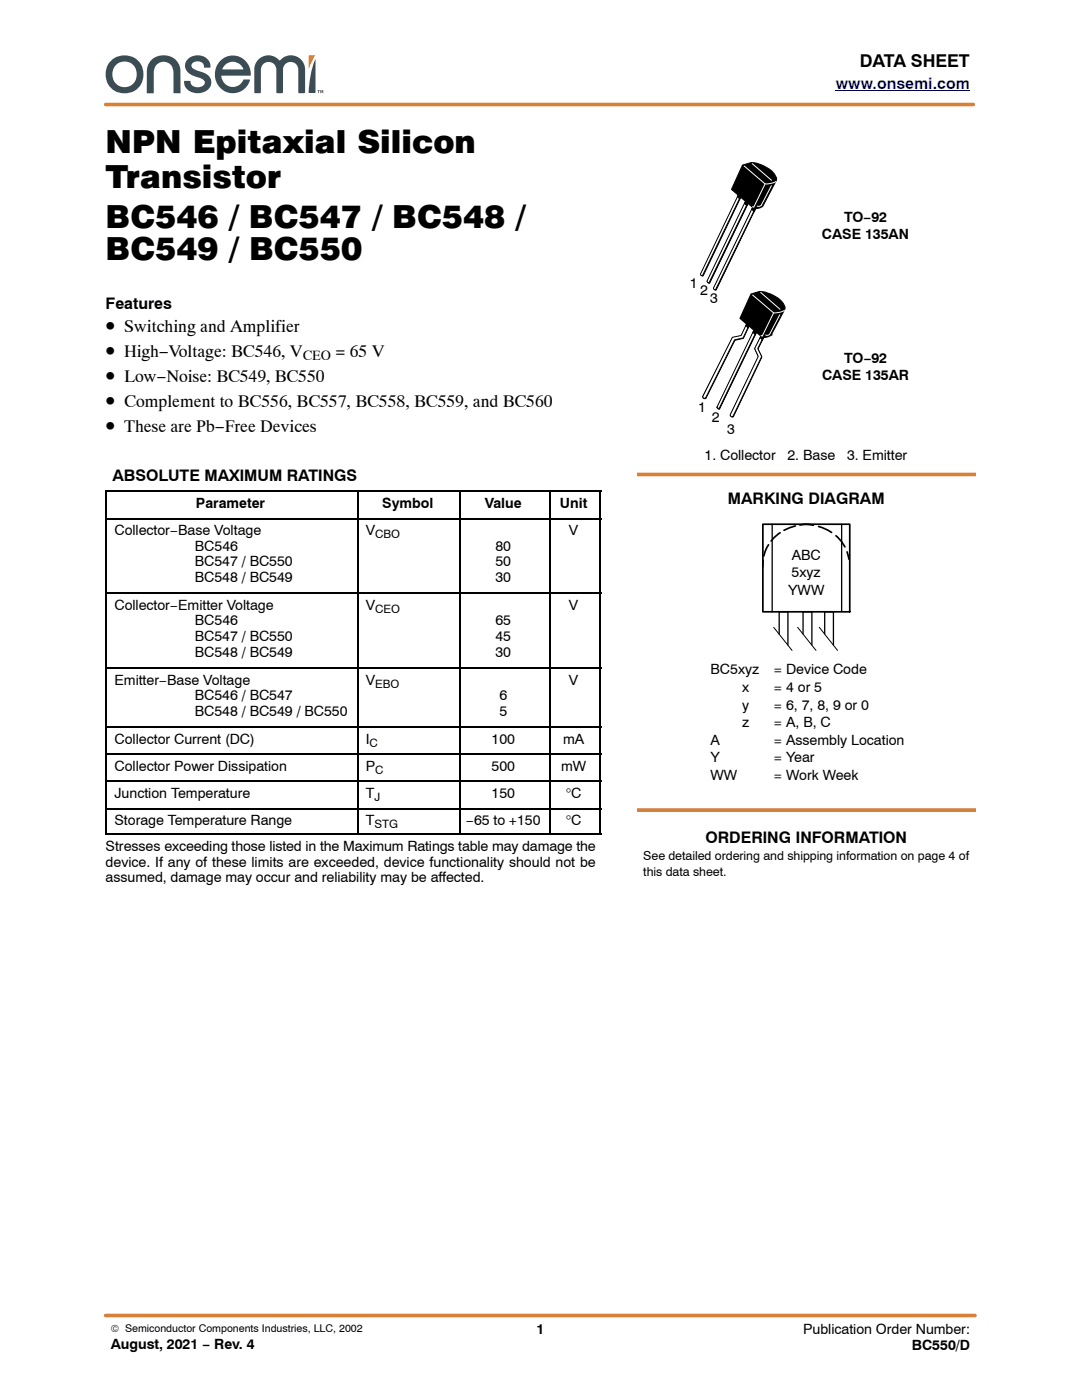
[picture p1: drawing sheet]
<svg xmlns="http://www.w3.org/2000/svg" width="216mm" height="279mm" viewBox="0 0 216 279" stroke-linecap="round" stroke-linejoin="round" font-family="sans-serif">
<path d="M61.6 11.1l1.3-.1-1.3 2.8z" fill-rule="evenodd" fill="#d98038"/>
<g fill="#3b4d54">
<path d="M44.8 13l-.4 .7 .1 .2 4-.1a2.2 2.2 0 0 0-3.7-.8zM43.9 12.2a3.5 3.5 0 0 1 4.1-.8 3.5 3.5 0 0 1 1.9 3.7h-5.6a2.19 2.19 0 0 0 2.5 2.2 2.83 2.83 0 0 0 1.9-1.4h1.2a3.6 3.6 0 0 1-4.5 2.5 3.6 3.6 0 0 1-2.4-4.5l.3-.9z" fill-rule="evenodd"/>
<path d="M37.4 11.9a2.65 2.65 0 0 1 2.7-.8 2.65 2.65 0 0 1 1.9 2.1l-.1 .3h-1.1a1.37 1.37 0 0 0-1.1-1.3 1.37 1.37 0 0 0-1.5 .8 1.27 1.27 0 0 0 1.2 1.1l1 .3a2.06 2.06 0 0 1 1.8 2.1 2.06 2.06 0 0 1-2 2 2.57 2.57 0 0 1-3.5-2.3l1.2-.1a1.55 1.55 0 0 0 1.4 1.3 1.55 1.55 0 0 0 1.6-.9 2.13 2.13 0 0 0-1.7-1.2 2.35 2.35 0 0 1-2.1-2.9z" fill-rule="evenodd"/>
<path d="M30.3 11.9a3.4 3.4 0 0 1 3.6-.6 3.4 3.4 0 0 1 2.1 3v4.3h-1.4v-3.6a2.17 2.17 0 0 0-1.9-2.7 2.12 2.12 0 0 0-2 2.6v3.7h-1.4v-1.2a14 14 0 0 1 .3-4.5z" fill-rule="evenodd"/>
<path d="M23.1 13a2.54 2.54 0 0 0-.1 3.6 2.54 2.54 0 0 0 3.6 .1 2.56 2.56 0 0 0 .3-3.4 2.56 2.56 0 0 0-3.3-.7zM21 14.8a3.8 3.8 0 0 1 7.6 0 3.8 3.8 0 0 1-7.6 0z" fill-rule="evenodd"/>
<path d="M62.9 11.8l.1 6.6-.2 .2-1.2-.1a18.9 18.9 0 0 1 1.3-6.7z" fill-rule="evenodd"/>
<path d="M51.6 11.9a2.89 2.89 0 0 1 4.2 .2 2.88 2.88 0 0 1 3.2-.9 2.88 2.88 0 0 1 1.9 2.7v4.5l-.2 .2h-1l-.2-.2v-4.5a1.53 1.53 0 0 0-1.5-1.5 1.53 1.53 0 0 0-1.5 1.5v4.5l-.2 .2h-1l-.2-.2v-4.5a1.54 1.54 0 0 0-1.5-1.5 1.54 1.54 0 0 0-1.5 1.5v4.5l-.2 .2h-1l-.2-.2 .1-5 .2-.8z" fill-rule="evenodd"/>
<path d="M63.4 18h.4l-.1 .1v.5h-.2v-.5z" fill-rule="evenodd"/>
<path d="M63.9 18h.2l.1 .4 .1-.4h.2v.6h-.1v-.5l-.1 .4h-.1l-.2-.4v.5h-.1z" fill-rule="evenodd"/>
</g>
<path d="M166.8 18.1h26.7" fill="none" stroke="#00f" stroke-width=".2"/>
<path d="M21.1 20.9h173.1M127.1 94.7h67.5M127.1 161.7h67.5M21.1 262.5h173.5" fill="none" stroke="#d98038" stroke-width=".72"/>
<g fill="none" stroke="#000" stroke-width=".32">
<path d="M21.1 98.1h98.9M21.2 97.9v68.7M71.4 97.9v68.7M91.8 97.9v68.7M109.7 97.9v68.7M119.8 97.9v68.7M21.1 103.5h98.9M21.1 118.4h98.9M21.1 133.3h98.9M21.1 145.1h98.9M21.1 150.5h98.9M21.1 155.9h98.9"/>
<path d="M21.1 161.4h98.9M21.1 166.5h98.9"/>
</g>
<g fill="#000" stroke="#000" stroke-width=".2">
<path d="M148.2 32.9a4.9 4.9 0 0 1 5.2 .8 2.92 2.92 0 0 1 1.5 2.2l-2.7 5.2a2.23 2.23 0 0 1-1.8 .5l-4.4-3.8z" fill-rule="evenodd"/>
<path d="M147.4 39l.4 .4-7.5 15.7h-.2l-.2-.3z" fill-rule="evenodd"/>
</g>
<path d="M147.3 39l.4 .4-7.5 15.6h-.2l-.2-.3z" fill-rule="evenodd" fill="#fff"/>
<path d="M147.3 39l.4 .4-7.5 15.6h-.2l-.2-.3zM149.1 40.9l-7.5 15.6M150.5 42l-7.6 15.8" fill="none" stroke="#000" stroke-width=".2"/>
<path d="M148.5 33.1l4.2 3.6a3.9 3.9 0 0 0 2.1-.5" fill="none" stroke="#fff" stroke-width=".2"/>
<path d="M148.8 40.3l.4 .4-7.6 15.8h-.3l-.1-.3z" fill-rule="evenodd" fill="#000" stroke="#000" stroke-width=".2"/>
<path d="M148.7 40.3l.4 .4-7.6 15.7h-.2l-.2-.3z" fill-rule="evenodd" fill="#fff"/>
<path d="M148.7 40.3l.4 .4-7.6 15.7h-.2l-.2-.3z" fill="none" stroke="#000" stroke-width=".2"/>
<path d="M150.2 41.4l.5 .4-7.8 16.1h-.2l-.2-.3z" fill-rule="evenodd" fill="#000" stroke="#000" stroke-width=".2"/>
<path d="M150.2 41.4l.4 .4-7.8 16h-.2l-.2-.3z" fill-rule="evenodd" fill="#fff"/>
<path d="M150.2 41.4l.4 .4-7.8 16h-.2l-.2-.3z" fill="none" stroke="#000" stroke-width=".2"/>
<g fill="#000" stroke="#000" stroke-width=".2">
<path d="M147.5 38.7l.4 .4-.3 .6-.5-.4z" fill-rule="evenodd"/>
<path d="M148.9 40l.4 .4-.3 .6-.5-.4z" fill-rule="evenodd"/>
<path d="M150.4 41l.4 .6-.3 .7-.5-.6z" fill-rule="evenodd"/>
<path d="M151.8 67.3l.6 .1-1.2 2.3 .8 1.6-5.7 11.9h-.2l-.4-.4 5.7-11.6-.8-1.6z" fill-rule="evenodd"/>
</g>
<path d="M150.1 32.7l3.8 3.3M152.7 36.7l-2.3 4.7-.2-.2M153.9 37.1l-2 3.8-.4 .3-.4-.1" fill="none" stroke="#fff" stroke-width=".2"/>
<path d="M151.7 67.2l.6 .1-1.1 2.3 .8 1.6-5.8 11.9a.35 .35 0 0 1-.5-.3l5.6-11.7-.7-1.6z" fill-rule="evenodd" fill="#fff"/>
<path d="M149.9 58.7a5 5 0 0 1 5.2 .7 2.78 2.78 0 0 1 1.5 2.3l-2.7 5.1-.9 .5h-.9l-4.5-3.8 2.2-4.8M151.7 67.2l.6 .1-1.1 2.3 .8 1.6-5.8 11.9a.35 .35 0 0 1-.5-.3l5.6-11.7-.7-1.6zM153.9 66.8h.1" fill="none" stroke="#000" stroke-width=".2"/>
<path d="M146.2 67.4l1.7-.4 1.1-2.2 .4 .4-1.1 2.3-1.7 .4-5.8 11.6-.1 .1a.37 .37 0 0 1-.5-.4z" fill-rule="evenodd" fill="#000" stroke="#000" stroke-width=".2"/>
<path d="M149.9 58.7a5 5 0 0 1 5.2 .7 2.78 2.78 0 0 1 1.5 2.3l-2.7 5.1-.9 .5h-.9l-4.5-3.8z" fill-rule="evenodd" fill="#000"/>
<path d="M146.1 67.3l1.8-.3 1-2.3 .5 .4-1.1 2.3-1.7 .4-5.8 11.7h-.4l-.2-.3z" fill-rule="evenodd" fill="#fff"/>
<path d="M146.1 67.3l1.8-.3 1-2.3 .5 .4-1.1 2.3-1.7 .4-5.8 11.7h-.4l-.2-.3zM150.5 66.1l.4 .4-7.3 15.1h-.2l-.3-.3zM150.8 66.6l-7.2 15M143.1 81.3h.1" fill="none" stroke="#000" stroke-width=".2"/>
<path d="M150.2 58.9l4.2 3.5a3.9 3.9 0 0 0 2.1-.5" fill="none" stroke="#fff" stroke-width=".2"/>
<path d="M150.5 66.1l.4 .4-7.3 15.1h-.2l-.3-.3z" fill-rule="evenodd" fill="#000"/>
<path d="M150.4 66l.4 .4-7.3 15.2h-.2l-.2-.3z" fill-rule="evenodd" fill="#fff"/>
<path d="M149.2 64.4l.4 .4-.3 .6-.5-.4zM150.4 66l.4 .4-7.3 15.2h-.2l-.2-.3zM150.6 65.7l.4 .5-.3 .6-.5-.5zM151.7 67.5l.3-.7 .4 .5-.4 .6M143.1 81.3h.1M160.2 104.6h1.6M154.4 125.2l3.6 4.6M159.2 125.2l3.6 4.6M163.5 125.2l3.6 4.6" fill="none" stroke="#000" stroke-width=".2"/>
<path d="M149.2 64.4l.4 .4-.3 .6-.5-.4zM150.6 65.7l.4 .5-.3 .6-.5-.5zM151.9 66.7l.5 .6-.3 .6-.5-.4z" fill="#000"/>
<path d="M151.8 58.4l3.8 3.3M154.4 62.4l-2.3 4.7-.2-.1M155.6 62.8l-2 3.9-.3 .2h-.5" fill="none" stroke="#fff" stroke-width=".2"/>
<path d="M154.1 104.6v17.5M167.9 104.6v17.4M155.5 126.5v-4.4h1.7v6.6M160.2 126.5v-4.4h1.8v6.6M164.6 126.5v-4.4h1.7v6.6" fill="none" stroke="#000" stroke-width=".26"/>
<path d="M152.2 104.6h17.4v17.5h-17.4z" fill="none" stroke="#000" stroke-width=".34"/>
<path d="M160.8 104.6a8.6 8.6 0 0 0-8.5 6.8l-.1 1.7" fill="none" stroke="#000" stroke-width=".34" stroke-dasharray="2.4 .9" stroke-dashoffset="1.2"/>
<path d="M160.9 104.6a8.6 8.6 0 0 1 8.3 6.2l.2 .8" fill="none" stroke="#000" stroke-width=".34" stroke-dasharray="2.9 1.1" stroke-dashoffset="1.4"/>
<g font-size="6.3">
<text x="21.1" y="30.4">NPN Epitaxial Silicon</text>
<text x="21.1" y="37.5">Transistor</text>
<text x="21.1" y="45.5">BC546 / BC547 / BC548 /</text>
<text x="21.1" y="51.9">BC549 / BC550</text>
</g>
<g font-size="4.2">
<text x="21.1" y="66.2">•</text>
<text x="21.1" y="71.2">•</text>
<text x="21.1" y="76.2">•</text>
<text x="21.1" y="81.2">•</text>
<text x="21.1" y="86.1">•</text>
</g>
<g font-size="3.5">
<text x="171.5" y="13.5">DATA SHEET</text>
<text x="24.8" y="66.2">Switching and Amplifier</text>
<text x="24.8" y="71.2">High−Voltage: BC546, V</text>
<text x="66.9" y="71.2">= 65 V</text>
<text x="24.8" y="76.2">Low−Noise: BC549, BC550</text>
<text x="24.8" y="81.2">Complement to BC556, BC557, BC558, BC559, and BC560</text>
<text x="24.8" y="86.1">These are Pb−Free Devices</text>
</g>
<text font-size="3.2" fill="#00f" x="166.8" y="17.8">www.onsemi.com</text>
<g font-size="3.2">
<text x="21.1" y="61.6">Features</text>
<text x="22.4" y="95.9">ABSOLUTE MAXIMUM RATINGS</text>
<text x="145.2" y="100.6">MARKING DIAGRAM</text>
<text x="140.8" y="168.2">ORDERING INFORMATION</text>
</g>
<g font-size="2.8">
<text x="164" y="47.8">CASE 135AN</text>
<text x="168.4" y="44.3">TO−92</text>
<text x="137.7" y="57.6">1</text>
<text x="139.7" y="58.8">2</text>
<text x="141.7" y="60.5">3</text>
<text x="60.4" y="71.8">CEO</text>
<text x="164" y="75.9">CASE 135AR</text>
<text x="168.5" y="72.4">TO−92</text>
<text x="139.3" y="82.2">1</text>
<text x="142" y="84.3">2</text>
<text x="145.1" y="86.6">3</text>
<text x="140.6" y="91.8">1. Collector</text>
<text x="157.1" y="91.8">2. Base</text>
<text x="169" y="91.8">3. Emitter</text>
<text x="39.1" y="101.4">Parameter</text>
<text x="76.3" y="101.4">Symbol</text>
<text x="96.7" y="101.4">Value</text>
<text x="111.7" y="101.4">Unit</text>
<text x="22.9" y="106.8">Collector−Base Voltage</text>
<text x="73" y="106.8">V</text>
<text x="113.5" y="106.8">V</text>
<text x="38.9" y="109.9">BC546</text>
<text x="38.9" y="113">BC547 / BC550</text>
<text x="98.9" y="109.9">80</text>
<text x="98.9" y="113">50</text>
<text x="158" y="111.7">ABC</text>
<text x="38.9" y="116.2">BC548 / BC549</text>
<text x="98.9" y="116.2">30</text>
<text x="157.3" y="118.7">YWW</text>
<text x="158" y="115.2">5xyz</text>
<text x="22.9" y="121.7">Collector−Emitter Voltage</text>
<text x="38.9" y="124.8">BC546</text>
<text x="73" y="121.7">V</text>
<text x="98.9" y="124.8">65</text>
<text x="113.5" y="121.7">V</text>
<text x="38.9" y="127.9">BC547 / BC550</text>
<text x="38.9" y="131.1">BC548 / BC549</text>
<text x="98.9" y="127.9">45</text>
<text x="98.9" y="131.1">30</text>
<text x="22.9" y="136.6">Emitter−Base Voltage</text>
<text x="73" y="136.6">V</text>
<text x="113.5" y="136.6">V</text>
<text x="141.8" y="134.6">BC5xyz</text>
<text x="154.4" y="134.6">= Device Code</text>
<text x="38.9" y="139.8">BC546 / BC547</text>
<text x="38.9" y="142.9">BC548 / BC549 / BC550</text>
<text x="99.6" y="139.8">6</text>
<text x="99.6" y="142.9">5</text>
<text x="148.1" y="138.1">x</text>
<text x="148.1" y="141.6">y</text>
<text x="154.4" y="138.1">= 4 or 5</text>
<text x="154.4" y="141.6">= 6, 7, 8, 9 or 0</text>
<text x="22.9" y="148.5">Collector Current (DC)</text>
<text x="73" y="148.5">I</text>
<text x="98.1" y="148.5">100</text>
<text x="112.3" y="148.5">mA</text>
<text x="141.8" y="148.7">A</text>
<text x="148.1" y="145.1">z</text>
<text x="154.4" y="148.7">= Assembly Location</text>
<text x="154.4" y="145.1">= A, B, C</text>
<text x="22.9" y="153.9">Collector Power Dissipation</text>
<text x="73" y="153.9">P</text>
<text x="98.1" y="153.9">500</text>
<text x="112" y="153.9">mW</text>
<text x="141.8" y="152.2">Y</text>
<text x="141.8" y="155.7">WW</text>
<text x="154.4" y="155.7">= Work Week</text>
<text x="154.4" y="152.2">= Year</text>
<text x="22.9" y="159.3">Junction Temperature</text>
<text x="73" y="159.3">T</text>
<text x="98.1" y="159.3">150</text>
<text x="112.9" y="159.3">°C</text>
<text x="22.9" y="164.7">Storage Temperature Range</text>
<text x="73" y="164.7">T</text>
<text x="93" y="164.7">−65 to +150</text>
<text x="112.9" y="164.7">°C</text>
<text x="21.1" y="169.8">Stresses exceeding those listed in the Maximum Ratings table may damage the</text>
<text x="21.1" y="172.9">device. If any of these limits are exceeded, device functionality should not be</text>
<text x="21.1" y="176.1">assumed, damage may occur and reliability may be affected.</text>
<text x="22.1" y="269.3">August, 2021 − Rev. 4</text>
<text x="107" y="266.2">1</text>
<text x="160.3" y="266.2">Publication Order Number:</text>
<text x="182" y="269.4">BC550/D</text>
</g>
<g font-size="2.5">
<text x="128.4" y="171.7">See detailed ordering and shipping information on page 4 of</text>
<text x="128.4" y="174.9">this data sheet.</text>
</g>
<g font-size="2.3">
<text x="74.9" y="107.4">CBO</text>
<text x="74.9" y="122.3">CEO</text>
<text x="74.9" y="137.2">EBO</text>
<text x="73.8" y="149.1">C</text>
<text x="74.9" y="154.5">C</text>
<text x="74.7" y="159.9">J</text>
<text x="74.7" y="165.3">STG</text>
</g>
<text font-size="2.1" x="22.1" y="265.9">© Semiconductor Components Industries, LLC, 2002</text>
</svg>
